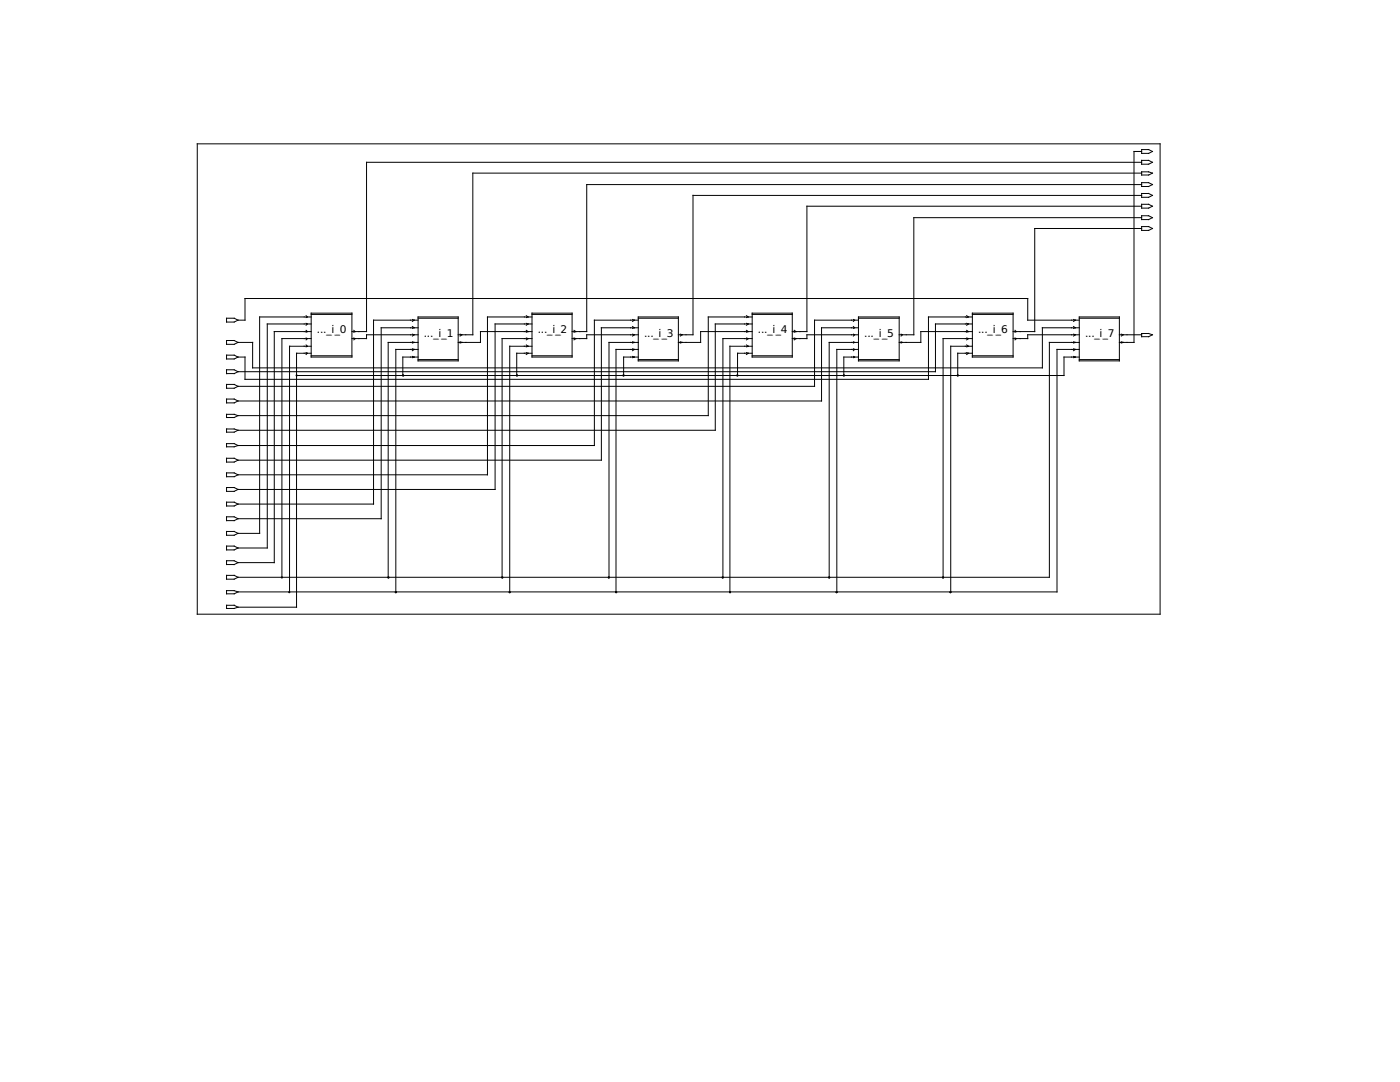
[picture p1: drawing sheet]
<svg xmlns="http://www.w3.org/2000/svg" width="279mm" height="216mm" viewBox="0 0 279 216" stroke-linecap="round" stroke-linejoin="round" font-family="sans-serif">
<g fill="none" stroke="#000" stroke-width=".2">
<path d="M39.4 28.7h192.1v93.9h-192.1zM227.8 32.4h-154.6v33.8h-3M227.8 36.8h-110.7v29.4h-2.9M227.8 30.2h-1.5v38.1h-2.9M227.8 34.5h-133.4v32.3h-3M227.8 39h-89.5v27.8h-2.9M227.8 38.6h1.4l.8 .4-.8 .4h-1.4zM227.8 29.8h1.4l.8 .4-.8 .4h-1.4zM227.8 32h1.4l.8 .4-.8 .4h-1.4zM227.8 34.3h1.4l.8 .2-.8 .4h-1.4zM227.8 36.4h1.4l.8 .4-.8 .4h-1.4zM227.8 41.1h-66.8v25.1h-2.9"/>
<path d="M227.8 45.6h-21.3v20.6h-4.3M227.8 43.4h-45.4v23.4h-2.9M227.8 40.8h1.4l.8 .3-.8 .4h-1.4zM227.8 43.1h1.4l.8 .3-.8 .4h-1.4zM227.8 45.2h1.4l.8 .4-.8 .4h-1.4zM45.2 63.5h1.5l.8 .4-.8 .4h-1.5zM45.2 67.9h1.5l.8 .4-.8 .4h-1.5zM45.2 70.9h1.5l.8 .3-.8 .4h-1.5zM45.2 73.8h1.5l.8 .4-.8 .3h-1.5zM45.2 76.7h1.5l.8 .4-.8 .4h-1.5zM45.2 79.6h1.5l.8 .4-.8 .4h-1.5zM47.5 63.9h1.4v-4.3h156.2v4.3h10.3"/>
<path d="M61.1 63l.2 .2-.2 .2M61.1 64.5l.2 .1-.2 .3M61.1 65.9l.2 .3-.2 .1M61.1 67.4l.2 .2-.2 .2M61.1 68.8l.2 .3-.2 .1M61.1 70.4l.2 .1-.2 .2M62.1 62.5h8.1v8.7h-8.1zM62.1 62.7h8.1M62.1 71h8.1M62.1 63.2h-10.3v43.2h-4.3M62.1 64.6h-8.8v44.7h-5.8M62.1 66.2h-7.4v46.1h-7.2"/>
<path d="M62.1 67.6h-5.8v47.6M62.1 69.1h-4.3v49M62.1 70.5h-2.9v50.7h-11.7M70.6 65.9l.3 .3-.3 .1M70.6 67.4l.3 .2-.3 .2M82.3 63.8l.4 .1-.4 .2M82.3 65.2l.4 .2-.4 .1M82.3 71.1l.4 .1-.4 .2M82.3 69.6l.4 .1-.4 .3M82.3 68.2l.4 .1-.4 .2M82.3 66.7l.4 .1-.4 .3M83.4 71.2h-3v3.7"/>
<path d="M83.4 63.2h8v8.8h-8zM83.4 63.5h8M83.4 71.8h8M83.4 66.8h-10.2v.8h-3M83.4 63.9h-8.9v36.7h-27M83.4 65.4h-7.3v38.1h-28.6M83.4 68.3h-5.9v46.9M83.4 69.7h-4.4v48.4M91.8 68.2l.4 .1-.4 .2M91.8 66.7l.4 .1-.4 .3M105 70.4l.4 .1-.4 .2M105 68.8l.4 .3-.4 .1"/>
<path d="M105 67.4l.4 .2-.4 .2M105 65.9l.4 .3-.4 .1M105 64.5l.4 .1-.4 .3M105 63l.4 .2-.4 .2M106.2 62.5h8v8.7h-8zM106.2 62.7h8M106.2 71h8M106.2 63.2h-8.9v31.5h-49.8M106.2 64.6h-7.4v33.1h-51.3M106.2 66.2h-10.3v2.1h-4.5M106.2 67.6h-6v47.6M106.2 69.1h-4.5v49"/>
<path d="M106.2 70.5h-3.1v4.4M114.6 67.4l.3 .2-.3 .2M114.6 65.9l.3 .3-.3 .1M126.2 71.1l.4 .1-.4 .2M126.2 69.6l.4 .1-.4 .3M126.2 68.2l.4 .1-.4 .2M126.2 66.7l.4 .1-.4 .3M126.2 65.2l.4 .2-.4 .1M126.2 63.8l.4 .1-.4 .2M127.4 71.2h-2.9v3.7M127.4 63.2h8v8.8h-8zM127.4 63.5h8"/>
<path d="M127.4 71.8h8M127.4 66.8h-10.3v.8h-2.9M127.4 63.9h-8.8v25h-71.1M127.4 65.4h-7.4v26.4h-72.5M127.4 68.3h-5.9v46.9M127.4 69.7h-4.5v48.4M135.8 68.2l.3 .1-.3 .2M135.8 66.7l.3 .1-.3 .3M149 70.4l.4 .1-.4 .2M149 68.8l.4 .3-.4 .1M149 67.4l.4 .2-.4 .2M149 65.9l.4 .3-.4 .1"/>
<path d="M149 64.5l.4 .1-.4 .3M149 63l.4 .2-.4 .2M150.1 62.5h8v8.7h-8zM150.1 62.7h8M150.1 71h8M150.1 63.2h-8.7v19.7h-93.9M150.1 64.6h-7.4v21.3h-95.2M150.1 66.2h-10.3v2.1h-4.4M150.1 67.6h-5.8v47.6M150.1 69.1h-4.4v49M150.1 70.5h-2.9v4.4M158.5 67.4l.4 .2-.4 .2"/>
<path d="M158.5 65.9l.4 .3-.4 .1M170.3 71.1l.3 .1-.3 .2M170.3 69.6l.3 .1-.3 .3M170.3 68.2l.3 .1-.3 .2M170.3 66.7l.3 .1-.3 .3M170.3 65.2l.3 .2-.3 .1M170.3 63.8l.3 .1-.3 .2M171.3 71.2h-2.9v3.7M171.3 63.2h8.2v8.8h-8.2zM171.3 63.5h8.2M171.3 71.8h8.2M171.3 66.8h-10.3v.8h-2.9"/>
<path d="M171.3 63.9h-8.7v13.2h-115.1M171.3 65.4h-7.3v14.6h-116.5M171.3 68.3h-5.8v46.9M171.3 69.7h-4.3v48.4M179.8 68.2l.3 .1-.3 .2M179.8 66.7l.3 .1-.3 .3M192.9 67.4l.4 .2-.4 .2M192.9 65.9l.4 .3-.4 .1M192.9 64.5l.4 .1-.4 .3M192.9 63l.4 .2-.4 .2M192.9 68.8l.4 .3-.4 .1M192.9 70.4l.4 .1-.4 .2"/>
<path d="M194.1 63.2h-8.8v12.5h-136.4v-4.5h-1.4M194.1 62.5h8.1v8.7h-8.1zM194.1 62.7h8.1M194.1 71h8.1M194.1 64.6h-7.4v9.6h-139.2M194.1 66.2h-10.3v2.1h-4.3M194.1 67.6h-5.9v47.6M194.1 69.1h-4.4v49M194.1 70.5h-3v4.4M202.6 65.9l.2 .3-.2 .1M202.6 67.4l.2 .2-.2 .2M214.2 63.8l.4 .1-.4 .2"/>
<path d="M214.2 65.2l.4 .2-.4 .1M214.2 66.7l.4 .1-.4 .3M214.2 68.2l.4 .1-.4 .2M214.2 69.6l.4 .1-.4 .3M214.2 71.1l.4 .1-.4 .2M215.4 71.2h-3.1v3.7h-153.1M215.4 63.2h8v8.8h-8zM215.4 63.5h8M215.4 71.8h8M215.4 66.8h-10.3v.8h-2.9M215.4 65.4h-7.4v8h-157.6v-5.1h-2.9M215.4 68.3h-6v46.9h-161.9"/>
<path d="M215.4 69.7h-4.5v48.4h-163.4M223.4 66.8h4.4M223.8 66.7l.4 .1-.4 .3M223.8 68.2l.4 .1-.4 .2M227.8 66.5h1.4l.8 .3-.8 .4h-1.4zM45.2 91.4h1.5l.8 .4-.8 .4h-1.5zM45.2 82.7h1.5l.8 .2-.8 .4h-1.5zM45.2 85.6h1.5l.8 .3-.8 .3h-1.5zM45.2 88.5h1.5l.8 .4-.8 .3h-1.5zM45.2 94.4h1.5l.8 .3-.8 .4h-1.5zM45.2 97.3h1.5l.8 .4-.8 .3h-1.5zM45.2 100.2h1.5l.8 .4-.8 .4h-1.5z"/>
<path d="M45.2 103.1h1.5l.8 .4-.8 .4h-1.5zM45.2 106h1.5l.8 .4-.8 .4h-1.5zM45.2 109h1.5l.8 .3-.8 .4h-1.5zM45.2 111.9h1.5l.8 .4-.8 .3h-1.5zM45.2 114.8h1.5l.8 .4-.8 .4h-1.5zM45.2 117.9h1.5l.8 .2-.8 .4h-1.5zM45.2 120.8h1.5l.8 .4-.8 .2h-1.5z"/>
</g>
<g fill="#000" stroke="#000" stroke-width=".2">
<circle cx="59.2" cy="74.9" r=".11"/>
<circle cx="80.5" cy="74.9" r=".11"/>
<circle cx="103.2" cy="74.9" r=".11"/>
<circle cx="124.4" cy="74.9" r=".11"/>
<circle cx="147.2" cy="74.9" r=".11"/>
<circle cx="168.4" cy="74.9" r=".11"/>
<circle cx="191.1" cy="74.9" r=".11"/>
<circle cx="56.3" cy="115.2" r=".11"/>
<circle cx="57.7" cy="118.2" r=".11"/>
<circle cx="77.5" cy="115.2" r=".11"/>
<circle cx="79" cy="118.2" r=".11"/>
<circle cx="100.2" cy="115.2" r=".11"/>
<circle cx="101.7" cy="118.2" r=".11"/>
<circle cx="121.5" cy="115.2" r=".11"/>
<circle cx="123" cy="118.2" r=".11"/>
<circle cx="144.2" cy="115.2" r=".11"/>
<circle cx="145.7" cy="118.2" r=".11"/>
<circle cx="165.5" cy="115.2" r=".11"/>
<circle cx="167" cy="118.2" r=".11"/>
<circle cx="188.2" cy="115.2" r=".11"/>
<circle cx="189.7" cy="118.2" r=".11"/>
</g>
<g font-size="2.1">
<text x="63.2" y="66.4">..._i_0</text>
<text x="84.6" y="67.2">..._i_1</text>
<text x="107.3" y="66.4">..._i_2</text>
<text x="128.5" y="67.2">..._i_3</text>
<text x="151.3" y="66.4">..._i_4</text>
<text x="172.5" y="67.2">..._i_5</text>
<text x="195.2" y="66.4">..._i_6</text>
<text x="216.5" y="67.2">..._i_7</text>
</g>
</svg>
